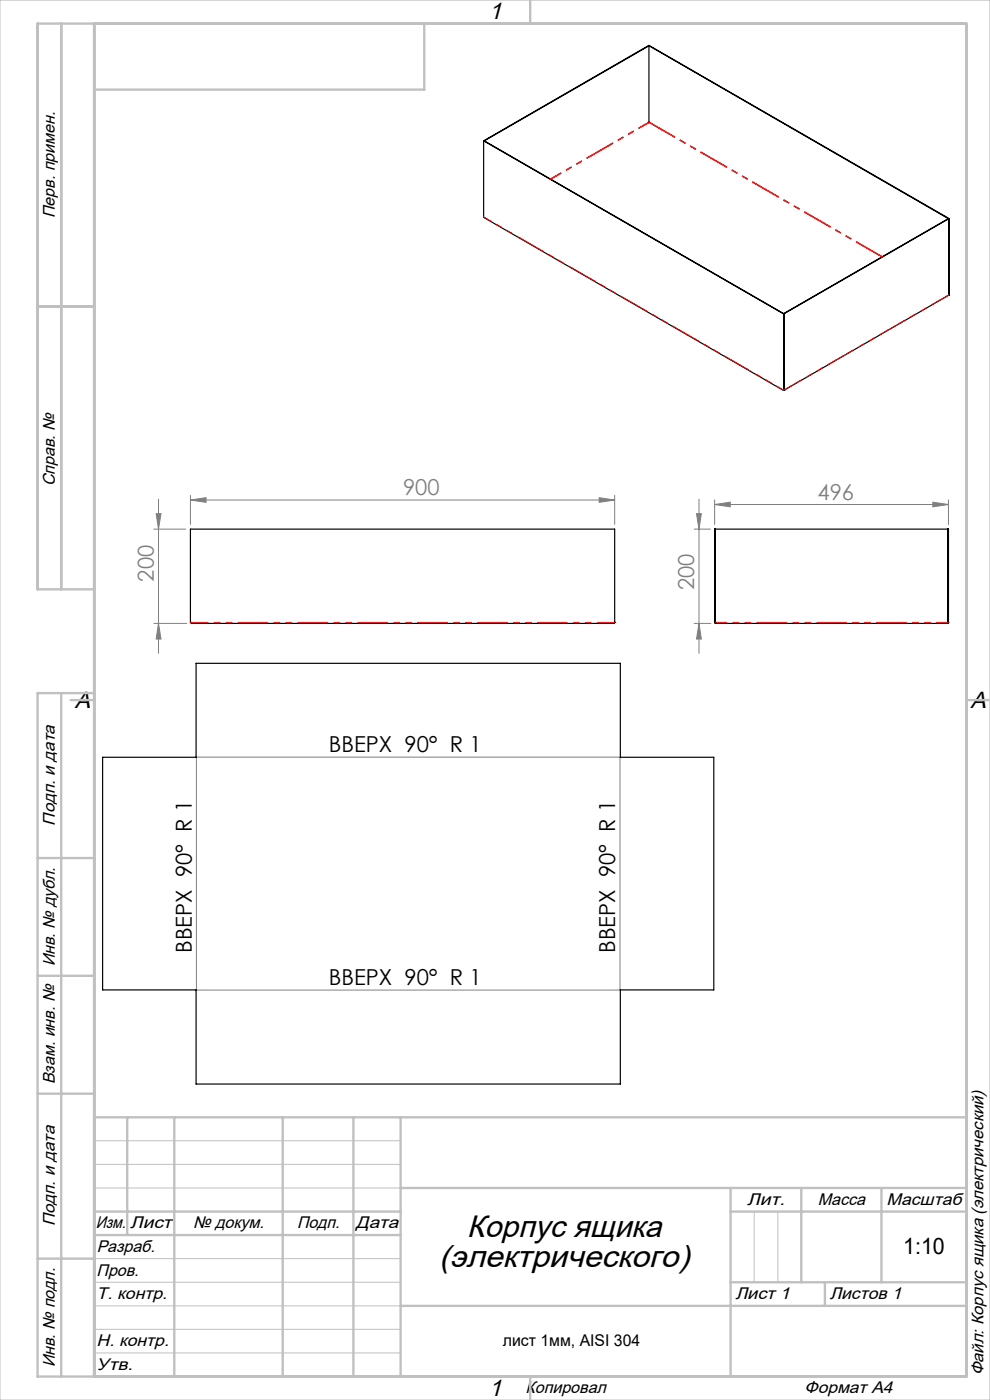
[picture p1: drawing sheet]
<svg xmlns="http://www.w3.org/2000/svg" width="210mm" height="297mm" viewBox="0 0 210 297" stroke-linecap="round" stroke-linejoin="round" font-family="sans-serif">
<g fill="none" stroke="#808080" stroke-width=".21">
<path d="M32.6 112.3h6.8M33.1 109h1l-.5 3.3zM33.6 105.9v32.7M40.4 106.1l3.3-.5v1zM40.4 105.1v6.2M40.4 106.1h90M127.1 105.6l3.3 .5-3.3 .5zM130.4 105.1v6.2M147.2 112.3h3.5M147.7 109h1.1l-.5 3.3zM148.3 105.9v32.7M151.6 107l3.3-.5v1z"/>
<path d="M151.6 106v5.3M151.6 107h49.6M197.9 106.5l3.3 .5-3.3 .5zM201.2 106v5.3M32.6 132.3h7M33.6 132.3l.5 3.3h-1zM147.2 132.3h3.6M148.3 132.3l.5 3.3h-1.1zM41.6 160.6h90M41.7 160.7v49.3M131.5 160.7v49.3M41.6 210h90"/>
</g>
<path d="M0 0h210v297h-210zM20 242h65M20 247h65M20 252h65M160 257v15M165 257v15M20 267h65M20 272h65M20 277h65M20 282h65M20 287h65" fill="none" stroke="#c0c0c0" stroke-width=".21"/>
<g fill="none" stroke="#c0c0c0" stroke-width=".5">
<path d="M13 5v120M20 5v287M90 5v14h-70M112.5 0v5M8 65h12M20 125h-12v-120h197v287h-197v-145h12M13 147v145M15 148.5h5M205 148.5h5M8 182h12M8 207h12M8 232h12"/>
<path d="M20 237h185M27 237v25M37 237v55M60 237v55M75 237v55M85 237v55M20 257h65M85 252h120M155 252v40M155 257h50M170 252v20M187 252v20"/>
<path d="M8 267h12M20 262h65M85 277h120M155 272h50M175 272v5M112.5 292v5"/>
</g>
<g fill="#808080">
<path d="M33.6 132.3l.5 3.3h-1zM33.1 109h1l-.5 3.3z"/>
<path d="M147.7 109h1.1l-.5 3.3zM148.3 132.3l.5 3.3h-1.1z"/>
<path d="M40.4 106.1l3.3-.5v1zM127.1 105.6l3.3 .5-3.3 .5zM151.6 107l3.3-.5v1zM197.9 106.5l3.3 .5-3.3 .5z"/>
</g>
<g fill="none" stroke="#000" stroke-width=".25">
<path d="M137.6 9.7h.1M137.6 9.7l63.6 36.7M137.6 9.7l63.7 36.7M137.6 9.7l-34.9 20.1M137.7 9.7v16.3M137.7 9.7l-35 20.2M102.6 29.9l.1 16.3 63.5 36.6M102.6 29.9l63.6 36.7M102.7 29.8h.1M102.7 29.8l-.1 .1M102.7 29.8l63.6 36.8M102.7 29.8v.1"/>
<path d="M102.7 29.9h.1M137.7 25.9v.1M137.7 26h.1M201.2 46.4l-34.9 20.2M201.2 46.4v16.2M201.2 46.4l-35 20.1M201.3 46.4h-.1M201.3 46.4v16.1M166.2 66.5h.1M166.2 66.6v16.2M166.2 66.5l.1 .1M166.3 66.6h-.1"/>
<path d="M166.3 66.6v16.1M201.2 62.6l-34.9 20.2M201.2 62.6h.1M201.3 62.5l-.1 .1M166.2 82.8h.1M166.3 82.8h-.1M166.3 82.7h.1M166.3 82.7l-.1 .1M151.7 112.3v19.7M201.1 112.3v19.7M40.4 132l.1 .3h89.7l.2-.3M40.4 132h.1"/>
<path d="M40.4 132v-19.7h90v19.7M130.4 132h.1M151.6 132l.2 .3M151.6 132v-19.7h49.6v19.7M151.6 132h.1M151.7 132h.1M151.7 132v.1M151.7 132l.1 .3M151.8 132.3h49.2M201.1 132h.1M201.1 132l-.1 .1M201.1 132l-.1 .3"/>
<path d="M201.2 132l-.2 .3M41.6 140.7h90v20h19.8v49.3h-19.8v20h-90v-20h-19.8v-49.3h19.8z"/>
</g>
<path d="M130.4 132h-90" fill="none" stroke="#f00" stroke-width=".21" stroke-dasharray="6.3 1.3 1.3 1.3 1.3 1.3" stroke-dashoffset="2.6"/>
<path d="M116.9 38l20.8-12M201.1 132h-49.4" fill="none" stroke="#f00" stroke-width=".21" stroke-dasharray="6.3 1.3 1.3 1.3 1.3 1.3" stroke-dashoffset="3.9"/>
<path d="M166.2 82.8l-63.6-36.8" fill="none" stroke="#f00" stroke-width=".21" stroke-dasharray="6.3 1.3 1.3 1.3 1.3 1.3" stroke-dashoffset="4.5"/>
<path d="M201.2 62.6l-34.9 20.1" fill="none" stroke="#f00" stroke-width=".21" stroke-dasharray="6.3 1.3 1.3 1.3 1.3 1.3" stroke-dashoffset="2.1"/>
<path d="M137.7 26l49.3 28.5" fill="none" stroke="#f00" stroke-width=".21" stroke-dasharray="6.3 1.3 1.3 1.3 1.3 1.3" stroke-dashoffset=".1"/>
<path d="M187.2 54.4l-49.5-28.5" fill="none" stroke="#f00" stroke-width=".21" stroke-dasharray="6.3 1.3 1.3 1.3 1.3 1.3"/>
<path d="M137.7 25.9l-20.9 12" fill="none" stroke="#f00" stroke-width=".21" stroke-dasharray="6.3 1.3 1.3 1.3 1.3 1.3" stroke-dashoffset="3.8"/>
<g font-size="6.6">
<text x="99" y="262.4">Корпус ящика</text>
<text x="93.2" y="268.8">(электрического)</text>
</g>
<g font-size="5">
<text x="103.7" y="4.1">1</text>
<text x="15.9" y="150.1">A</text>
<text x="205.9" y="150.1">A</text>
<text x="103.7" y="296.1">1</text>
</g>
<text font-size="4.8" x="191.6" y="266">1:10</text>
<g font-size="4.7" fill="#808080">
<text x="85.5" y="105">900</text>
<text x="173.4" y="106">496</text>
<text x="32.6" y="123.4" transform="rotate(-90 32.6 123.4)">200</text>
<text x="147.3" y="125.2" transform="rotate(-90 147.3 125.2)">200</text>
</g>
<g font-size="4.7">
<text x="69.8" y="159.6">ВВЕРХ 90° R 1</text>
<text x="40.7" y="202.2" transform="rotate(-90 40.7 202.2)">ВВЕРХ 90° R 1</text>
<text x="130.5" y="202.2" transform="rotate(-90 130.5 202.2)">ВВЕРХ 90° R 1</text>
<text x="69.8" y="209">ВВЕРХ 90° R 1</text>
</g>
<g font-size="3.6">
<text x="11.6" y="46.3" transform="rotate(-90 11.6 46.3)">Перв. примен.</text>
<text x="11.6" y="103.2" transform="rotate(-90 11.6 103.2)">Справ. №</text>
<text x="11.6" y="175.1" transform="rotate(-90 11.6 175.1)">Подп. и дата</text>
<text x="11.6" y="205" transform="rotate(-90 11.6 205)">Инв. № дубл.</text>
<text x="11.6" y="230" transform="rotate(-90 11.6 230)">Взам. инв. №</text>
<text x="158.5" y="255.6">Лит.</text>
<text x="173.5" y="255.6">Масса</text>
<text x="188.1" y="255.6">Масштаб</text>
<text x="11.6" y="260.1" transform="rotate(-90 11.6 260.1)">Подп. и дата</text>
<text x="20.3" y="260.6">Изм.</text>
<text x="27.6" y="260.6">Лист</text>
<text x="41" y="260.6">№ докум.</text>
<text x="63" y="260.6">Подп.</text>
<text x="75.5" y="260.6">Дата</text>
<text x="20.5" y="265.6">Разраб.</text>
<text x="20.5" y="275.6">Т. контр.</text>
<text x="20.5" y="270.6">Пров.</text>
<text x="156" y="275.6">Лист 1</text>
<text x="176" y="275.6">Листов 1</text>
<text x="20.5" y="285.6">Н. контр.</text>
<text x="11.6" y="290" transform="rotate(-90 11.6 290)">Инв. № подл.</text>
<text x="20.5" y="290.6">Утв.</text>
<text x="208.6" y="291.8" transform="rotate(-90 208.6 291.8)">Файл: Корпус ящика (электрический)</text>
<text x="111.5" y="295.6">Копировал</text>
<text x="170.7" y="295.6">Формат А4</text>
</g>
<text font-size="3.4" x="106.7" y="285.6">лист 1мм, AISI 304</text>
</svg>
